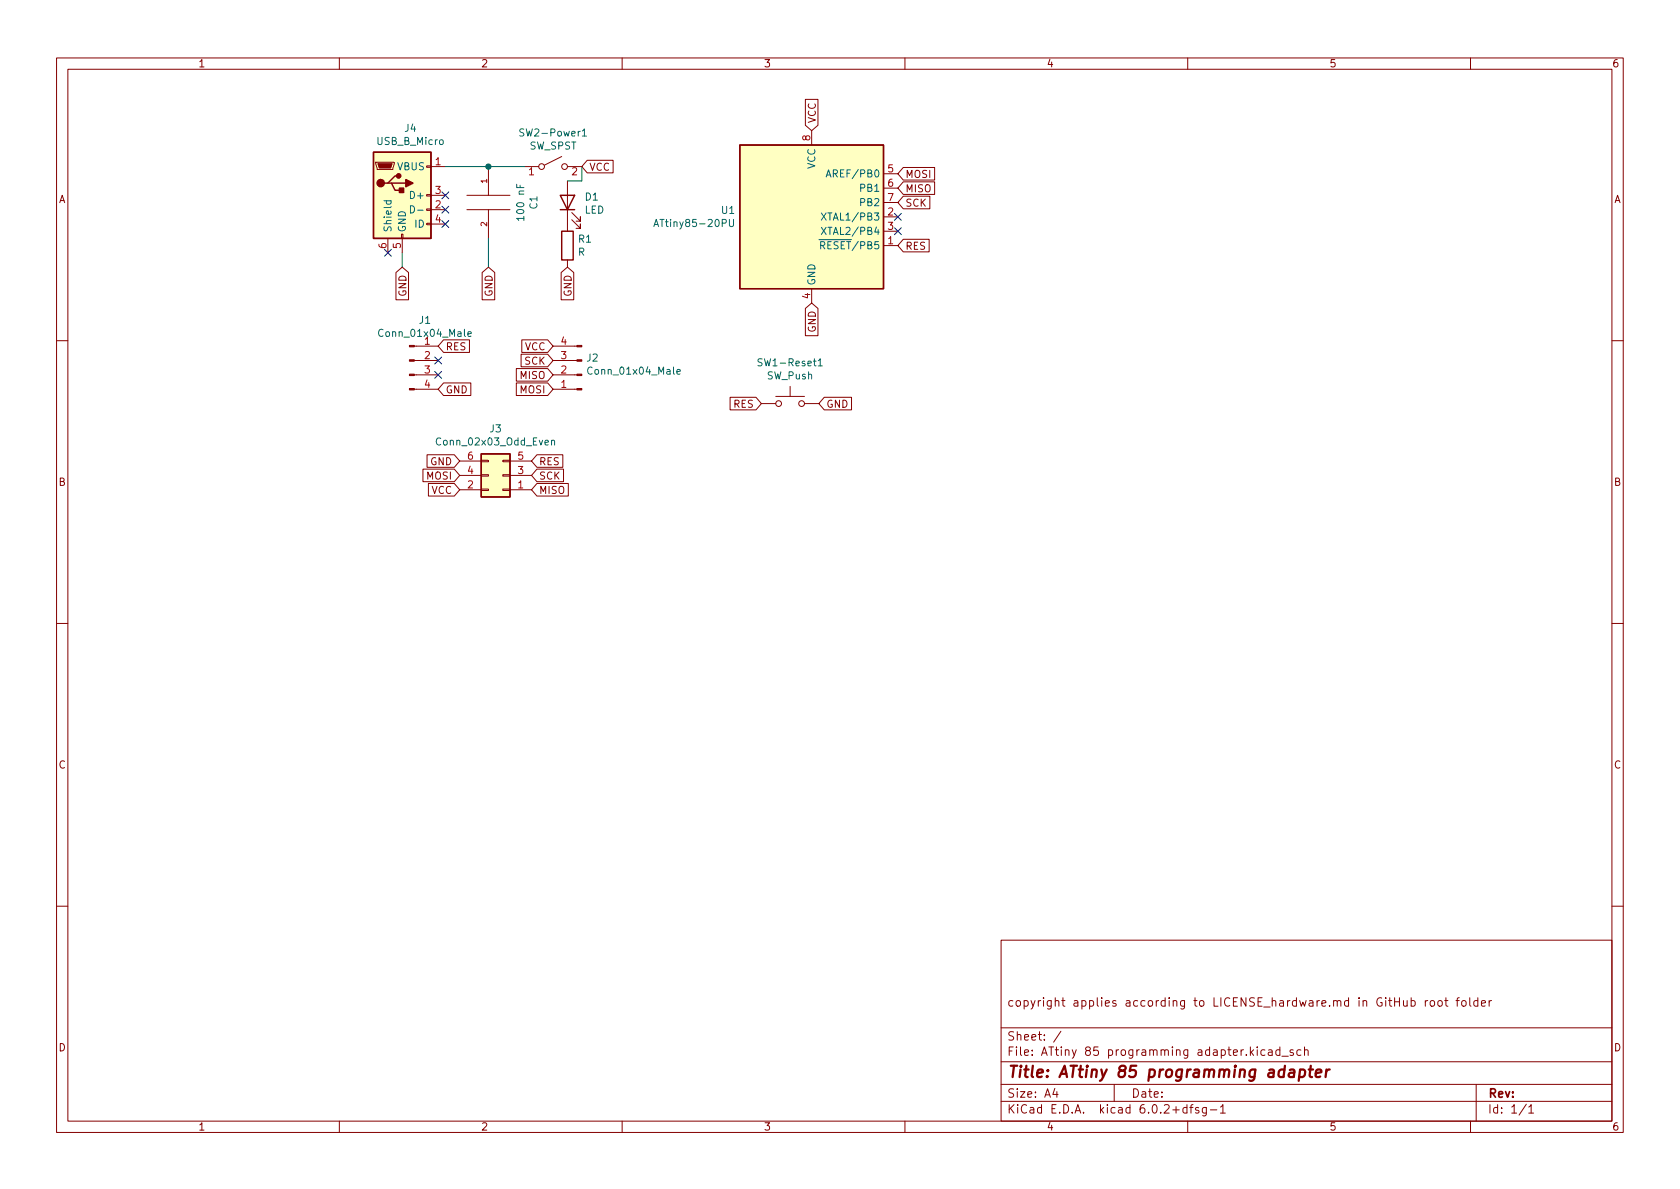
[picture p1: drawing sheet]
<svg xmlns="http://www.w3.org/2000/svg" width="297mm" height="210mm" viewBox="0 0 297 210" stroke-linecap="round" stroke-linejoin="round" font-family="sans-serif">
<g fill="none" stroke="#840000" stroke-width=".18">
<path d="M10 10.2h277v190.1h-277zM12 12.2h273v186.1h-273zM60 10.2v2M110 10.2v2M142.4 17.6h2.2v4.6l-1.1 .9-1.1-.9zM160 10.2v2M210 10.2v2M260 10.2v2M66.4 28.7h3.3v.3l-.2 1h-2.8zM75.4 39.5h.8v.2h-.8zM75.4 37h.8v.2h-.8zM75.4 34.4h.8v.3h-.8z"/>
<path d="M75.4 29.3h.8v.3h-.8zM76.2 29.5h2.5M76.2 37.1h2.5M76.2 34.5h2.5M76.2 39.6h2.5M82.5 37.1h7.7M82.5 34.5h7.7M86.4 29.5v5M86.4 37.1v5.1M92.7 29.5h2.5M99.3 27.7l-3 1.5M100.3 29.5h2.6"/>
<path d="M100.3 32v8.9M101.1 38.9l1.5 1.5v-.8v.8h-.7M101.1 37.6l1.5 1.5v-.8v.8h-.7M103.8 28.3h4.6v2.3h-4.6l-.9-1.1zM143.5 23.1v2.5M156.2 38.3h2.5M156.2 30.7h2.5M156.2 33.3h2.5M156.2 35.8h2.5M159.7 32.2h5.6v2.2h-5.6l-1-1.1zM159.7 34.7h4.7v2.2h-4.7l-1-1.1zM159.7 29.6h5.6v2.2h-5.6l-1-1.1z"/>
<path d="M68.6 42.2v2.5M70 48.2l1.1-1 1.1 1v4.8h-2.2zM71 41.4h.2v.8h-.2zM71.1 42.2v2.5M85.2 48.2l1.2-1 1.1 1v4.8h-2.3zM99.2 48.2l1.1-1 1.1 1v4.8h-2.2zM100.3 46v1.2M142.4 54.5l1.1-.9 1.1 .9v4.9h-2.2zM143.5 51v2.6M156.2 43.4h2.5M156.2 40.9h2.5M159.7 42.3h4.6v2.2h-4.6l-1-1.1z"/>
<path d="M10 60.2h2M73.3 68.8h4.2M73.3 66.3h4.2M73.3 63.7h4.2M73.3 61.2h4.2M78.4 67.7h4.8v2.2h-4.8l-.9-1.1zM78.4 60.1h4.6v2.2h-4.6l-.9-1.1zM91.3 67.7h5.5l1 1.1-1 1.1h-5.5zM91.3 65.2h5.5l1 1.1-1 1.1h-5.5zM92.1 62.6h4.7l1 1.1-1 1.2h-4.7zM92.3 60.1h4.5l1 1.1-1 1.1h-4.5zM97.8 68.8h4.2"/>
<path d="M97.8 66.3h4.2M97.8 63.7h4.2M97.8 61.2h4.2M129.1 70.3h4.6l.9 1.1-.9 1.1h-4.6zM134.6 71.4h2.6M137.2 70.1h5M139.7 68.3v1.8M142.2 71.4h2.6M145.7 70.3h4.9v2.2h-4.9l-.9-1.1zM285 60.2h2M74.8 83h5.5l1 1.1-1 1.1h-5.5zM75.5 80.4h4.8l1 1.1-1 1.1h-4.8z"/>
<path d="M75.7 85.5h4.6l1 1.1-1 1.1h-4.6zM81.3 86.6h3.8M81.3 84.1h3.8M81.3 81.5h3.8M85.1 81.4h1.3v.3h-1.3zM85.1 83.9h1.3v.3h-1.3zM85.1 86.5h1.3v.2h-1.3zM88.9 81.4h1.3v.3h-1.3zM88.9 83.9h1.3v.3h-1.3zM88.9 86.5h1.3v.2h-1.3zM90.2 86.6h3.8M90.2 84.1h3.8"/>
<path d="M90.2 81.5h3.8M94.9 85.5h5.6v2.2h-5.6l-.9-1.1zM94.9 80.4h4.6v2.2h-4.6l-.9-1.1zM94.9 83h4.7v2.2h-4.7l-.9-1.1zM10 110.2h2M285 110.2h2M10 160.2h2M177 166.3h108v32h-108zM248.1 176.9l.1 1h.4l.2-.1M248.8 176.9v1M249.5 177l.4-.1 .3 .3v.4l-.1 .3h-.6M249.5 176.4v1.5"/>
<path d="M252 176.9v1M252.4 176.9l-.3 .1-.1 .2M253 177l.4-.1 .2 .3v.4l-.2 .3h-.4l-.1-.3v-.4zM254.4 177l.3-.1 .3 .3v.4l-.3 .3h-.3l-.2-.3v-.4zM255.4 176.9h.6M255.7 176.4v1.3l.3 .2M257.4 176.9h.6M258 176.4l-.4 .2v1.3M258.5 177.1l.2-.2 .4 .2 .1 .5-.1 .3h-.4l-.2-.1zM259.9 176.4v1.3l.2 .2M261.3 177l-.4-.1-.3 .3v.4l.1 .3h.6M261.3 176.4v1.5"/>
<path d="M261.9 177.4l.7-.1v-.3l-.4-.1-.3 .2 .1 .8h.6M263.3 176.9v1M263.7 176.9l-.3 .1-.1 .2M285 160.2h2M60 198.3v2M110 198.3v2M160 198.3v2M177 194.8h108M177 191.8h108M177 187.8h108M177 181.8h108M186.5 192.5l-.4 1h1"/>
<path d="M186.9 193v1M187.6 182.4l-1.3 1.9M197 191.8v3M209.9 195.9l-.5-.1-.3 .3v.4l.2 .3h.6M209.9 195.3v1.5M210 198.3v2M210.4 195.8h.5M210.9 195.3l-.3 .2v1.3M211.9 195.9l-.3-.1-.2 .2v.3l.5 .1v.4h-.5M213.3 195.8v1.2l-.3 .3h-.4M213.3 195.9l-.4-.1-.3 .3v.4l.1 .3h.6M214 196.3h1.1"/>
<path d="M215.8 195.8l.4-.5v1.5M215.8 196.8h.8M223.6 185.7l-.4-.1-.3 .3v.4l.2 .3h.5M224.3 185.7h.6v.9M224.9 186l-.5 .1a.29 .29 0 0 0-.2 .2 .29 .29 0 0 0 .2 .3h.5M226.3 185.7l-.4-.1-.3 .3v.4l.1 .3h.6M226.3 185.1v1.5M226.6 186.8h1.2M228.6 185.7l-.3-.1-.2 .2v.3l.5 .1v.4h-.5M230 185.7l-.4-.1-.3 .3v.4l.1 .3h.6M230.6 185.8l.3-.2 .3 .1 .1 .9M230.6 185.1v1.5"/>
<path d="M260 198.3v2M261 191.8v6.5M269.9 195.3l-1.3 1.9M270.3 195.8l.4-.5v1.5M270.3 196.8h.9"/>
<circle cx="95.8" cy="29.5" r=".51"/>
<circle cx="99.8" cy="29.5" r=".51"/>
<circle cx="137.7" cy="71.4" r=".51"/>
<circle cx="141.7" cy="71.4" r=".51"/>
</g>
<path d="M228 189.2l.3-.1 .5 .1v1.3M228.9 189.6l-.7 .1a.4 .4 0 0 0-.4 .3 .4 .4 0 0 0 .3 .5l.7-.1M229.9 189.2l.2-.1 .5 .1 .2 .3-.1 .6a.66 .66 0 0 1-1 .3M229.9 189.1l-.3 2M231.4 189.1h.8M231.8 188.5l-.3 1.7 .1 .2 .4 .1M232.6 189.8l1-.2v-.4l-.6-.1-.3 .3v1l.1 .1 .6-.1M234.5 189.1l-.1 1.4M235.1 189.1l-.4 .1-.2 .3" fill="none" stroke="#840000" stroke-width=".4"/>
<g fill="none" stroke="#006464" stroke-width=".18">
<path d="M67.9 35.5h1.3M68.4 35.5l-.1 .4 .2 .2 .6-.1v-.5M72.6 36.4a.64 .64 0 0 1 .7 .6 .64 .64 0 0 1-.7 .7zM73.8 37.2h1M92.6 22.9l-.5-.1-.2 .2 .1 .3 .6 .3v.3l-.2 .2-.5-.1M103 23.2l.3-.4v1.3M103 24.1h.7M115.7 39.7h.6M129 38.8v1l.2 .3h.2l.3-.3v-1M145.2 37.7l.9 1.2M146.1 31.3l.4-1.3 .4 1.3M146.1 37.7l-.9 1.2"/>
<path d="M146.2 30.9h.6M82.7 59.1l.6-.1v-.3h-.4l-.2 .1 .1 .6h.5M115.6 40.1l.4-1.3 .4 1.3M145.2 40.2l.9 1.3M146.1 40.2l-.9 1.3M97.5 78l.2-.1h.3l.1 .8M97.5 77.9v.8M119.7 65.8l.6-.2-.1-.2-.3-.1-.2 .2v.6h.5M134.7 63.5l-.4-.1-.2 .2v.3l.5 .3 .1 .3-.2 .2-.5-.1M144.7 63.8l.3-.4v1.3M144.7 64.7h.7"/>
</g>
<g fill="#840000" stroke="#840000" stroke-width=".18">
<path d="M72.4 68.7h.9v.3h-.9z"/>
<path d="M72.4 66.2h.9v.2h-.9z"/>
<path d="M72.4 63.6h.9v.3h-.9z"/>
<path d="M72.4 61.1h.9v.2h-.9z"/>
<path d="M102 61.1h.9v.2h-.9z"/>
<path d="M102 63.6h.9v.3h-.9z"/>
<path d="M102 66.2h.9v.2h-.9z"/>
<path d="M102 68.7h.9v.3h-.9z"/>
<path d="M66.8 29h2.5l-.2 .7h-2z"/>
</g>
<path d="M66 26.9h10.2v15.3h-10.2zM68.6 32.4h.6l.6 1.2h1.3M69.2 32.4h2.6M70.5 31.1h-.7l-1.2 1.3h-.7M99.1 34.5h2.5l-1.3 2.6zM99.1 37.1h2.5M130.8 25.6h25.4v25.4h-25.4zM99.3 40.9h2v5.1h-2zM85.1 80.3h5.1v7.6h-5.1z" fill="none" stroke="#840000" stroke-width=".25"/>
<g fill="#ffffc2" stroke="#ffffc2" stroke-width=".18">
<path d="M85.1 80.3h5.1v7.6h-5.1z"/>
<path d="M130.8 25.6h25.4v25.4h-25.4z"/>
<path d="M66 26.9h10.2v15.3h-10.2z"/>
</g>
<g fill="#840000" stroke="#840000" stroke-width=".25">
<path d="M71.8 31.7l1.2 .7-1.2 .6z"/>
<path d="M70.6 33.3h.8v.7h-.8z"/>
<circle cx="67.3" cy="32.4" r=".63"/>
<circle cx="70.5" cy="31.1" r=".38"/>
</g>
<path d="M78.7 29.5h14M102.9 29.5v2.5h-2.6M71.1 44.7v2.5M86.4 42.2v5" fill="none" stroke="#009600" stroke-width=".18"/>
<g fill="none" stroke="#000084" stroke-width=".18">
<path d="M78.1 33.9l1.2 1.2M78.1 36.5l1.2 1.2M78.1 39l1.2 1.2M79.3 33.9l-1.2 1.2M79.3 36.5l-1.2 1.2M79.3 39l-1.2 1.2M158.1 37.7l1.3 1.3M159.4 37.7l-1.3 1.3M68 44.1l1.2 1.2M69.2 44.1l-1.2 1.2M158.1 40.3l1.3 1.2M159.4 40.3l-1.3 1.2"/>
<path d="M76.9 65.7l1.2 1.2M76.9 63.1l1.2 1.3M78.1 65.7l-1.2 1.2M78.1 63.1l-1.2 1.3"/>
</g>
<circle cx="86.4" cy="29.5" r=".46" fill="#009600" stroke="#009600" stroke-width=".18"/>
<text font-size="2.8" fill="#840000" x="178" y="190.6">Title: ATtiny 85 programming adapter</text>
<g font-size="2.1" fill="#840000">
<text x="178" y="178">copyright applies according to LICENSE_hardware.md in GitHub root folder</text>
<text x="178" y="184">Sheet: /</text>
<text x="178" y="186.7">File: ATtiny 85 programming adapter.kicad_sch</text>
<text x="178" y="196.9">KiCad E.D.A. kicad 6.0.2+dfsg-1</text>
<text x="178" y="194.1">Size: A4</text>
<text x="200" y="194.1">Date:</text>
<text x="263" y="194.1">Rev:</text>
<text x="263" y="196.9">Id: 1/1</text>
</g>
<g font-size="1.8" fill="#840000">
<text x="35" y="11.9">1</text>
<text x="85" y="11.9">2</text>
<text x="135" y="11.9">3</text>
<text x="185" y="11.9">4</text>
<text x="235" y="11.9">5</text>
<text x="285" y="11.9">6</text>
<text x="144.2" y="21.8" transform="rotate(-90 144.2 21.8)">VCC</text>
<text x="10.3" y="35.9">A</text>
<text x="104.1" y="30.2">VCC</text>
<text x="160" y="34">MISO</text>
<text x="160" y="31.5">MOSI</text>
<text x="285.3" y="35.9">A</text>
<text x="160" y="36.5">SCK</text>
<text x="160" y="44.2">RES</text>
<text x="71.8" y="52.4" transform="rotate(-90 71.8 52.4)">GND</text>
<text x="87.1" y="52.4" transform="rotate(-90 87.1 52.4)">GND</text>
<text x="101.1" y="52.4" transform="rotate(-90 101.1 52.4)">GND</text>
<text x="144.2" y="58.8" transform="rotate(-90 144.2 58.8)">GND</text>
<text x="78.7" y="61.9">RES</text>
<text x="92.8" y="61.9">VCC</text>
<text x="92.8" y="64.5">SCK</text>
<text x="78.7" y="69.6">GND</text>
<text x="92" y="69.6">MOSI</text>
<text x="92" y="67">MISO</text>
<text x="129.7" y="72.1">RES</text>
<text x="146" y="72.1">GND</text>
<text x="76.1" y="82.3">GND</text>
<text x="95.2" y="82.3">RES</text>
<text x="10.3" y="85.9">B</text>
<text x="75.5" y="84.8">MOSI</text>
<text x="76.3" y="87.3">VCC</text>
<text x="95.2" y="87.3">MISO</text>
<text x="95.2" y="84.8">SCK</text>
<text x="285.3" y="85.9">B</text>
<text x="10.3" y="135.9">C</text>
<text x="285.3" y="135.9">C</text>
<text x="10.3" y="185.9">D</text>
<text x="285.3" y="185.9">D</text>
<text x="35" y="199.9">1</text>
<text x="85" y="199.9">2</text>
<text x="135" y="199.9">3</text>
<text x="185" y="199.9">4</text>
<text x="235" y="199.9">5</text>
<text x="285" y="199.9">6</text>
</g>
<g font-size="1.8" fill="#006464">
<text x="71.6" y="23.3">J4</text>
<text x="66.7" y="25.6">USB_B_Micro</text>
<text x="92.4" y="24.1">SW2-Power1</text>
<text x="93.6" y="26.4">SW_SPST</text>
<text x="144.1" y="29.9" transform="rotate(-90 144.1 29.9)">VCC</text>
<text x="70.3" y="30.1">VBUS</text>
<text x="72.9" y="35.2">D+</text>
<text x="103.5" y="35.5">D1</text>
<text x="147" y="31.4">AREF/PB0</text>
<text x="152.3" y="33.9">PB1</text>
<text x="69.2" y="41.1" transform="rotate(-90 69.2 41.1)">Shield</text>
<text x="71.8" y="41.1" transform="rotate(-90 71.8 41.1)">GND</text>
<text x="73.4" y="40.3">ID</text>
<text x="92.7" y="38.6" transform="rotate(-90 92.7 38.6)">100 nF</text>
<text x="95" y="36.9" transform="rotate(-90 95 36.9)">C1</text>
<text x="103.3" y="37.8">LED</text>
<text x="116.5" y="40.1">ATtiny85-20PU</text>
<text x="127.6" y="37.8">U1</text>
<text x="146.2" y="39">XTAL1/PB3</text>
<text x="146.2" y="41.5">XTAL2/PB4</text>
<text x="152.3" y="36.4">PB2</text>
<text x="102.2" y="45.2">R</text>
<text x="102.3" y="42.9">R1</text>
<text x="144.5" y="44.1">~{RESET}/PB5</text>
<text x="144.1" y="50.5" transform="rotate(-90 144.1 50.5)">GND</text>
<text x="67.5" y="59.6">Conn_01x04_Male</text>
<text x="74.1" y="57.2">J1</text>
<text x="103.8" y="63.9">J2</text>
<text x="134.6" y="64.8">SW1-Reset1</text>
<text x="104.4" y="66.2">Conn_01x04_Male</text>
<text x="135.6" y="67.1">SW_Push</text>
<text x="86.6" y="76.4">J3</text>
<text x="77.6" y="78.8">Conn_02x03_Odd_Even</text>
</g>
<g font-size="1.8" fill="#a90000">
<text x="77" y="29.2">1</text>
<text x="143.3" y="24.9" transform="rotate(-90 143.3 24.9)">8</text>
<text x="77" y="34.3">3</text>
<text x="93.5" y="31">1</text>
<text x="101.1" y="31">2</text>
<text x="157" y="30.5">5</text>
<text x="157" y="33">6</text>
<text x="157" y="35.6">7</text>
<text x="77" y="36.8">2</text>
<text x="77" y="39.4">4</text>
<text x="157" y="38.1">2</text>
<text x="157" y="40.6">3</text>
<text x="68.3" y="43.9" transform="rotate(-90 68.3 43.9)">6</text>
<text x="70.9" y="43.9" transform="rotate(-90 70.9 43.9)">5</text>
<text x="157" y="43.2">1</text>
<text x="143.3" y="52.8" transform="rotate(-90 143.3 52.8)">4</text>
<text x="75.1" y="61">1</text>
<text x="75.1" y="63.5">2</text>
<text x="99.2" y="63.5">3</text>
<text x="99.2" y="61">4</text>
<text x="75.1" y="66">3</text>
<text x="75.1" y="68.6">4</text>
<text x="99.2" y="68.6">1</text>
<text x="99.2" y="66">2</text>
<text x="82.7" y="83.8">4</text>
<text x="82.7" y="81.3">6</text>
<text x="91.6" y="83.8">3</text>
<text x="91.6" y="81.3">5</text>
<text x="82.7" y="86.4">2</text>
<text x="91.6" y="86.4">1</text>
</g>
<g font-size="1.4" fill="#a90000">
<text x="86.1" y="32.4" transform="rotate(-90 86.1 32.4)">1</text>
<text x="86.1" y="40" transform="rotate(-90 86.1 40)">2</text>
</g>
</svg>
